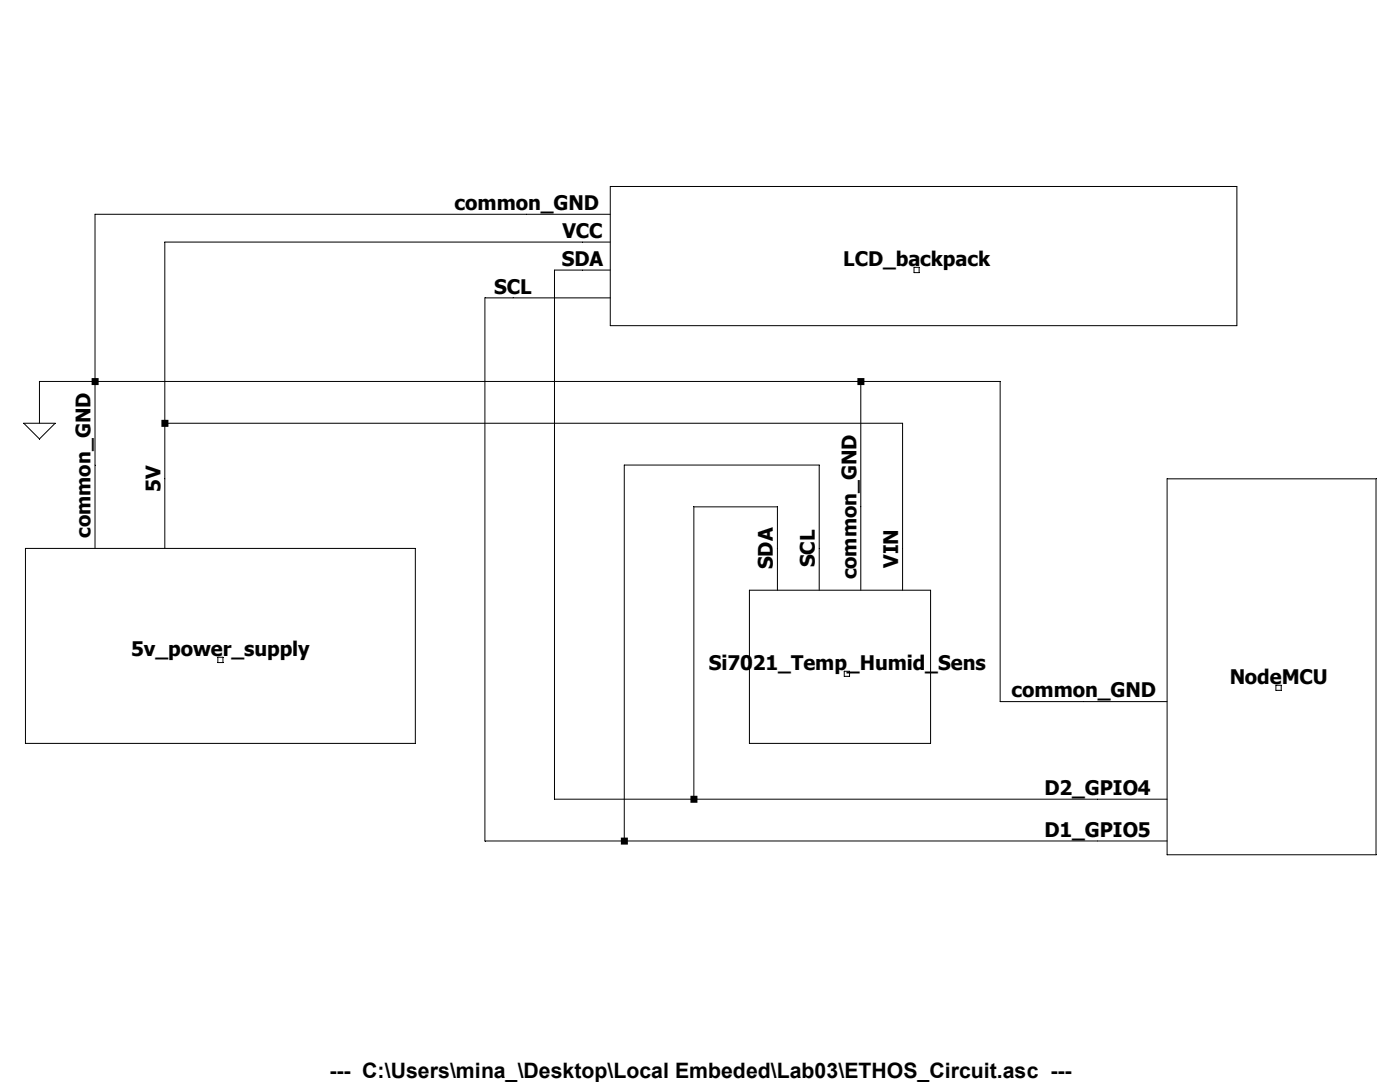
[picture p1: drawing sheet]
Version 4
SHEET 1 880 680
WIRE -672 -320 -1168 -320
WIRE -576 -320 -672 -320
WIRE -608 -288 -1088 -288
WIRE -576 -288 -608 -288
WIRE -608 -256 -640 -256
WIRE -576 -256 -608 -256
WIRE -688 -224 -720 -224
WIRE -576 -224 -688 -224
WIRE -1168 -128 -1168 -320
WIRE -1168 -128 -1232 -128
WIRE -288 -128 -1168 -128
WIRE -128 -128 -288 -128
WIRE -1232 -80 -1232 -128
WIRE -1088 -80 -1088 -288
WIRE -240 -80 -1088 -80
WIRE -1168 -32 -1168 -128
WIRE -336 -32 -560 -32
WIRE -1088 -16 -1088 -80
WIRE -384 16 -480 16
WIRE -288 16 -288 -128
WIRE -1168 64 -1168 -32
WIRE -1088 64 -1088 -16
WIRE -384 64 -384 16
WIRE -336 64 -336 -32
WIRE -240 64 -240 -80
WIRE -384 112 -384 64
WIRE -336 112 -336 64
WIRE -288 112 -288 16
WIRE -240 112 -240 64
WIRE -128 240 -128 -128
WIRE -32 240 -128 240
WIRE 64 240 -32 240
WIRE -640 352 -640 -256
WIRE -480 352 -480 16
WIRE -480 352 -640 352
WIRE -16 352 -480 352
WIRE 64 352 -16 352
WIRE -720 400 -720 -224
WIRE -560 400 -560 -32
WIRE -560 400 -720 400
WIRE -16 400 -560 400
WIRE 64 400 -16 400
FLAG -224 -256 LCD_backpack
FLAG 192 224 NodeMCU
FLAG -1024 192 5v_power_supply
FLAG -304 208 Si7021_Temp_Humid_Sens
FLAG -672 -320 common_GND
FLAG -608 -288 VCC
FLAG -608 -256 SDA
FLAG -688 -224 SCL
FLAG -1168 -32 common_GND
FLAG -1088 -16 5V
FLAG -32 240 common_GND
FLAG -16 352 D2_GPIO4
FLAG -16 400 D1_GPIO5
FLAG -384 64 SDA
FLAG -336 64 SCL
FLAG -240 64 VIN
FLAG -288 16 common_GND
FLAG -1232 -80 0
RECTANGLE Normal 144 -192 -576 -352
RECTANGLE Normal 304 416 64 -16
RECTANGLE Normal -800 288 -1248 64
RECTANGLE Normal -208 288 -416 112
